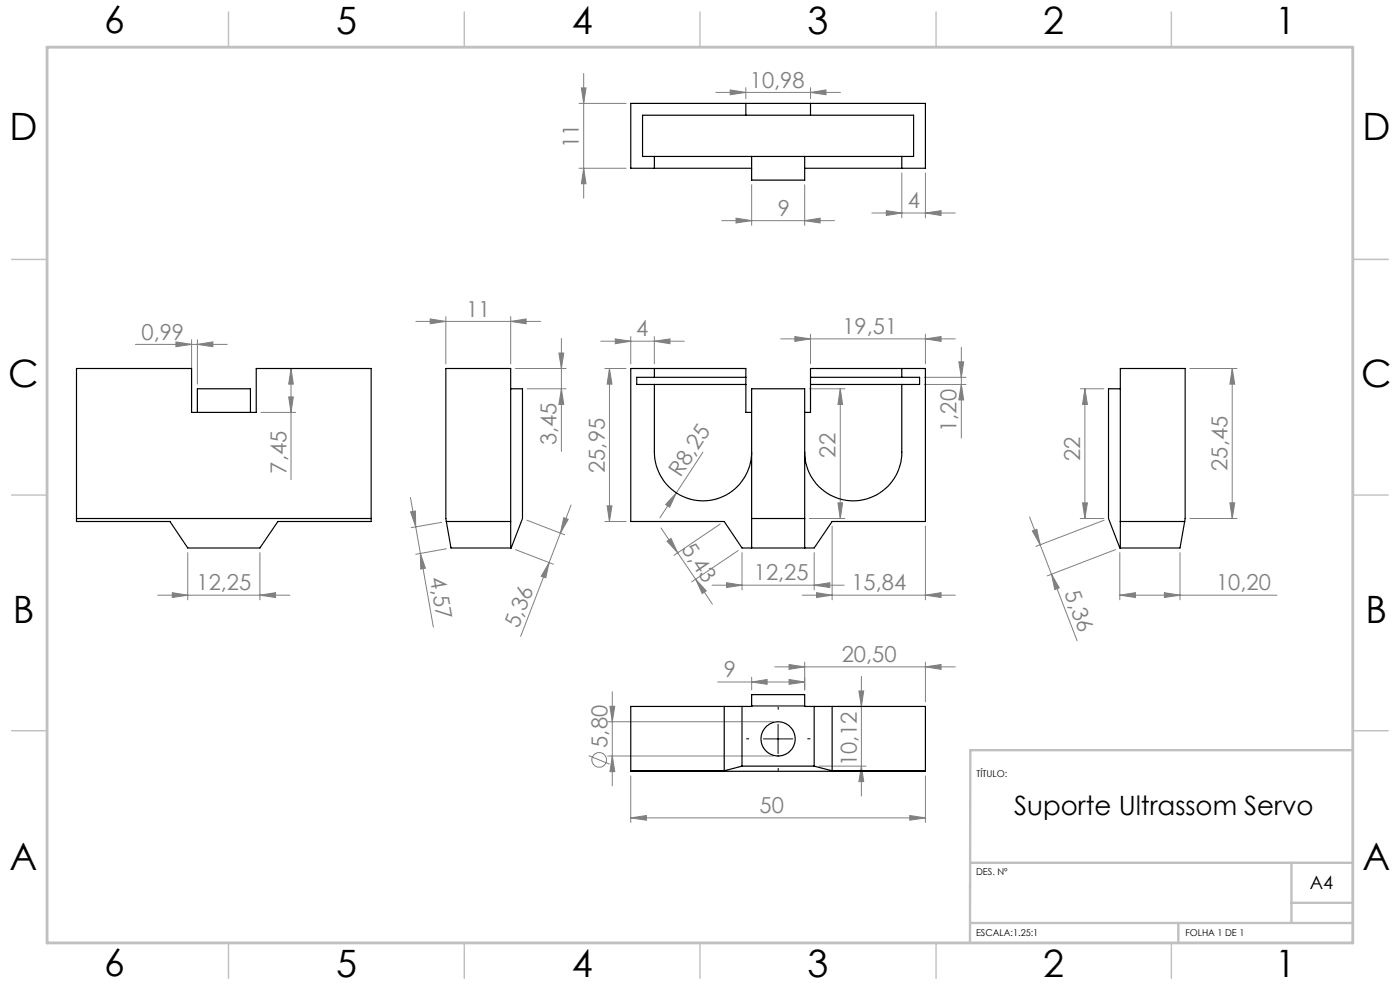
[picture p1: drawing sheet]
<svg xmlns="http://www.w3.org/2000/svg" width="297mm" height="210mm" viewBox="0 0 297 210" stroke-linecap="round" stroke-linejoin="round" font-family="sans-serif">
<g fill="none" stroke="#808080" stroke-width=".21">
<path d="M123.3 18.7h1l-.5 3.2zM123.8 15.6v26.4M151.9 19.6h26.4M154.9 19.1l3.3 .5-3.3 .5zM158.2 18.6v2.3M171.9 19.6l3.3-.5v1zM171.9 18.6v2.3M122.8 21.9h10M122.8 35.7h10M123.8 35.7l.5 3.3h-1zM159.5 39.2v8.6M170.7 39.2v8.6"/>
<path d="M191.3 36.7v9.5M196.3 36.7v9.5M153.1 46.8h24M156.1 46.3l3.4 .5-3.4 .5zM170.7 46.8l3.3-.5v1zM185 45.2h17.7M188 44.7l3.3 .5-3.3 .5zM196.3 45.2l3.3-.5v1zM28.7 73.1h19.5M37.3 72.5l3.3 .6-3.3 .4zM40.6 72.1v14.4M41.9 73.1l3.3-.6v1z"/>
<path d="M41.9 72.1v9.4M61.7 78.2v23.6M61.7 78.2l.5 3.3h-1zM88.2 68.2h26.5M91.3 67.7l3.3 .5-3.3 .5zM94.6 67.2v10M108.3 68.2l3.3-.5v1zM108.3 67.2v10M109.3 78.2h10.8M118.6 74.9h1l-.5 3.3zM119.1 71.8v23.9M127.5 72.4h17.7"/>
<path d="M128.3 78.2h4.5M129.3 78.2l.5 3.3h-1zM129.3 78.2v32.4M130.5 71.9l3.3 .5-3.3 .5zM133.8 71.4v5.8M138.8 72.4l3.3-.5v1zM138.8 71.4v5.8M165.6 71.9h37.1M168.6 71.4l3.3 .5-3.3 .5zM171.9 70.9v6.3M196.3 71.9l3.3-.5v1zM196.3 70.9v6.3"/>
<path d="M203.4 76.8h1l-.5 3.2zM203.9 73.7v19.2M252.4 78.2h10M261.4 78.2l.5 3.3h-1zM261.4 78.2v31.8M55.4 87.5h7.3M61.2 84.2h1l-.5 3.3zM111.8 82.5h8.3M119.1 82.5l.5 3.3h-1zM149.1 95.9l-5.6 8.7M171.7 82.5h7.5M178.3 82.5l.5 3.3h-1z"/>
<path d="M178.3 82.5v27.5M196.1 80h8.8M196.1 81.6h8.8M203.9 81.6l.5 3.2h-1zM229.2 82.5h5M230.2 82.5l.5 3.3h-1zM230.2 82.5v27.5M39.8 117.2v10M55.1 117.2v10M87.1 105.5l1.1 6.3M87.1 108.6l1-.2 .1 3.4zM88.2 111.8l3.7 21.2"/>
<path d="M89.2 117.4l1 3.1-.9 .2zM93.7 110.8l-6.5 1.1M94.7 116.4l-6.5 1.2M109.4 116.6l8 3.1M111.8 110.3l8 3.1M116.5 119.3l-6 15.7M116.5 119.3l-.7 3.3-1-.4zM118.9 113.1l-2.4 6.2M119.6 109.8l.9 .4-1.6 2.9zM121.1 107.1l-2.2 6M128.3 110.6h4.5M128.8 107.3h1l-.5 3.3z"/>
<path d="M140.2 112l3.6 5.3M141.5 114.8l.8-.6 1.5 3.1zM143.5 104.6l-1.4 3-.9-.6zM143.5 104.6l-3.5 5.2M143.8 117.3l3.8 5.6M152.8 111.2l-9.9 6.6M156.6 116.8l-9.9 6.6M157.4 117.2v7.9M171.7 110h7.5M172.7 117.2v7.9M176.5 111.6v15.6M177.8 106.7h1l-.5 3.3z"/>
<path d="M196.3 111.6v15.6M218.4 109.6l2.3 6M219 112.6l1-.3 .7 3.3zM220.7 115.6l2.4 6.2M229.2 110h5M229.7 106.7h1l-.5 3.3zM234.2 110.3l-14.5 5.6M236.6 116.6l-14.5 5.6M237.6 117.2v10M250.3 117.2v10M252.4 110h10M260.9 106.7h1l-.5 3.3z"/>
<path d="M33.5 126.3h28M36.5 125.7l3.3 .6-3.3 .4zM55.1 126.3l3.4-.6v1zM147.6 122.9l2.2 2.4-.8 .6zM147.6 122.9l3.5 5.3M151.1 124.1h28M154.1 123.6l3.3 .5-3.3 .5zM170.2 126.3h32.5M172.7 124.1l3.3-.5v1zM173.2 125.7l3.3 .6-3.3 .4zM196.3 126.3l3.3-.6v1zM223.1 121.8l5.4 14.1"/>
<path d="M223.1 121.8l1.6 2.9-.9 .4zM237.6 126.3l3.3-.6v1zM237.6 126.3h33.3M247 125.7l3.3 .6-3.3 .4zM128.9 153.1h35.2M129.4 149.8h1l-.5 3.3zM129.9 146.7v20M152.3 144.7h18.4M159.5 144.7l3.2-.6v1.1zM159.5 143.6v2.8M164.4 141.5h38.3M167.4 141l3.3 .5-3.3 .5z"/>
<path d="M167.4 144.1l3.3 .6-3.3 .5zM170.7 140.5v5.9M177.5 149.9h6.2M182.2 146.6h1l-.5 3.3zM182.7 143.5v25.4M196.3 141.5l3.3-.5v1zM196.3 140.5v8.4M124.9 160.3l4.4 1.8M128.9 160.4h35.2M129.9 160.4l.5 3.3h-1zM133.8 173.5l3.3-.5v1zM133.8 164.6v9.9"/>
<path d="M133.8 173.5h62.5M173.7 162.5h10M182.7 162.5l.5 3.3h-1zM193 173l3.3 .5-3.3 .5zM196.3 164.6v9.9"/>
<circle cx="127.1" cy="161.2" r="1.56"/>
</g>
<path d="M158.8 156.7h-.5M165.1 150.5v-.5M171.3 156.7h.5M165.1 163v.5" fill="none" stroke="#000" stroke-width=".21" stroke-dasharray="15.2 1.3 1.3 1.3"/>
<path d="M162 156.7h6.2M165.1 153.6v6.3" fill="none" stroke="#000" stroke-width=".21"/>
<path d="M287 55h7.5M287 144.8v55.2h-187.2" fill="none" stroke="#c0c0c0" stroke-width=".21"/>
<path d="M287 159.1h-81.2v40.9M205.8 195.8h81.2M205.8 183h81.2M250 195.8v4.2M274 183v12.8M274 191.5h13" fill="none" stroke="#c0c0c0" stroke-width=".5"/>
<g fill="none" stroke="#c0c0c0" stroke-width=".3">
<path d="M48.5 2.5v7.5M98.5 2.5v7.5M148.5 2.5v7.5M198.6 2.5v7.5M248.5 2.5v7.5M2.5 55h7.5M287 55h7.5M2.5 105h7.5M287 105h7.5M2.5 155h7.5M287 155h7.5M48.5 200v7.5"/>
<path d="M98.5 200v7.5M148.5 200v7.5M198.6 200v7.5M248.5 200v7.5"/>
</g>
<path d="M10 10h277v190h-277z" fill="none" stroke="#c0c0c0" stroke-width=".6"/>
<g fill="#808080">
<path d="M143.5 104.6l-1.4 3-.9-.6z"/>
<path d="M138.8 72.4l3.3-.5v1zM130.5 71.9l3.3 .5-3.3 .5zM172.7 124.1l3.3-.5v1zM154.1 123.6l3.3 .5-3.3 .5zM55.1 126.3l3.4-.6v1zM36.5 125.7l3.3 .6-3.3 .4zM247 125.7l3.3 .6-3.3 .4zM237.6 126.3l3.3-.6v1z"/>
<path d="M173.2 125.7l3.3 .6-3.3 .4zM196.3 126.3l3.3-.6v1zM168.6 71.4l3.3 .5-3.3 .5zM196.3 71.9l3.3-.5v1zM91.3 67.7l3.3 .5-3.3 .5zM108.3 68.2l3.3-.5v1zM154.9 19.1l3.3 .5-3.3 .5zM171.9 19.6l3.3-.5v1zM188 44.7l3.3 .5-3.3 .5zM196.3 45.2l3.3-.5v1zM156.1 46.3l3.4 .5-3.4 .5zM170.7 46.8l3.3-.5v1zM37.3 72.5l3.3 .6-3.3 .4zM41.9 73.1l3.3-.6v1z"/>
<path d="M159.5 144.7l3.2-.6v1.1zM167.4 144.1l3.3 .6-3.3 .5z"/>
<path d="M193 173l3.3 .5-3.3 .5zM133.8 173.5l3.3-.5v1z"/>
<path d="M116.5 119.3l-.7 3.3-1-.4zM119.6 109.8l.9 .4-1.6 2.9z"/>
<path d="M61.2 84.2h1l-.5 3.3zM61.7 78.2l.5 3.3h-1zM229.7 106.7h1l-.5 3.3zM230.2 82.5l.5 3.3h-1z"/>
<path d="M182.7 162.5l.5 3.3h-1zM182.2 146.6h1l-.5 3.3z"/>
<path d="M129.3 78.2l.5 3.3h-1zM128.8 107.3h1l-.5 3.3zM203.4 76.8h1l-.5 3.2zM203.9 81.6l.5 3.2h-1zM178.3 82.5l.5 3.3h-1zM177.8 106.7h1l-.5 3.3zM118.6 74.9h1l-.5 3.3zM119.1 82.5l.5 3.3h-1zM123.3 18.7h1l-.5 3.2zM123.8 35.7l.5 3.3h-1zM261.4 78.2l.5 3.3h-1zM260.9 106.7h1l-.5 3.3zM129.4 149.8h1l-.5 3.3zM129.9 160.4l.5 3.3h-1z"/>
<path d="M87.1 108.6l1-.2 .1 3.4zM89.2 117.4l1 3.1-.9 .2z"/>
<path d="M219 112.6l1-.3 .7 3.3zM223.1 121.8l1.6 2.9-.9 .4z"/>
<path d="M141.5 114.8l.8-.6 1.5 3.1zM147.6 122.9l2.2 2.4-.8 .6z"/>
<path d="M167.4 141l3.3 .5-3.3 .5zM196.3 141.5l3.3-.5v1z"/>
</g>
<g fill="none" stroke="#000" stroke-width=".25">
<path d="M138.8 33.2h20.7M138.8 35.7h20.7M138.8 35.7h-5v-13.8h62.5v13.8h-5M138.8 33.2v2.5M138.8 33.2h-2.5v-8.8h57.5v8.8h-2.5M158.2 21.9v2.5M159.5 33.2v5h11.2v-5M159.5 33.2h11.2M170.7 33.2h20.6M170.7 35.7h20.6M171.9 21.9v2.5M191.3 33.2v2.5"/>
<path d="M16.2 78.2h24.4v9.3h13.8v-9.3h24.3v32.4h-19.8l-3.8 5.6h-15.3l-3.7-5.6h-19.9zM138.8 78.2v1.8M191.3 78.2v1.8M41.9 87.5v-5h11.2v5M108.3 82.5h2.5v27.5l-2.4 6.2h-12.7l-1-5.6M138.8 81.6v14.3a10.3 10.3 0 0 0 10.3 10.3 10.3 10.3 0 0 0 10.4-10.3M158.2 80h-23.1v1.6h23.1M159.5 87.5h-1.3v-9.3h-24.4v32.4h19.8l3.8 5.6h15.3l3.8-5.6h19.8v-32.4h-24.4v9.3h-1.2M171.9 80h23.2v1.6h-23.2M191.3 81.6v14.3a10.3 10.3 0 0 1-10.3 10.3 10.3 10.3 0 0 1-10.3-10.3M237.7 82.5h-2.5v27.5l2.4 6.2h12.7l1-5.6M16.2 110h62.5"/>
<path d="M94.7 110.6l-.1-32.4h13.7v38M94.7 110.6h13.6M159.5 116.2v-33.7h11.2v33.7M159.5 110h11.2M237.7 110.6h13.6M251.3 110.6l.1-32.4h-13.7v38M133.8 149.9h25.7v-2.6h11.2v2.6h25.6v13.7h-62.5zM153.6 149.9v13.6M157.4 149.9v12.6M159.5 149.7h11.2M172.7 149.9v12.6M176.5 149.9v13.6"/>
<path d="M133.8 163.5h19.8M157.4 162.5l-3.8 1M157.4 162.5h15.3M172.7 162.5l3.8 1M176.5 163.5h19.8"/>
<circle cx="165.1" cy="156.7" r="3.6"/>
</g>
<g font-size="8">
<text x="22.1" y="7.1">6</text>
<text x="71.3" y="7.1">5</text>
<text x="121.3" y="7.1">4</text>
<text x="171.3" y="7.1">3</text>
<text x="221.3" y="7.1">2</text>
<text x="270.5" y="7.1">1</text>
<text x="2" y="29.6">D</text>
<text x="289" y="29.6">D</text>
<text x="1.8" y="82.1">C</text>
<text x="288.8" y="82.1">C</text>
<text x="2.7" y="132.1">B</text>
<text x="289.7" y="132.1">B</text>
<text x="2" y="184.6">A</text>
<text x="289" y="184.6">A</text>
<text x="22.1" y="207.1">6</text>
<text x="71.3" y="207.1">5</text>
<text x="121.3" y="207.1">4</text>
<text x="171.3" y="207.1">3</text>
<text x="221.3" y="207.1">2</text>
<text x="270.5" y="207.1">1</text>
</g>
<text font-size="5.6" x="215.2" y="172.9">Suporte Ultrassom Servo</text>
<g font-size="4.7" fill="#808080">
<text x="159.1" y="18.6">10,98</text>
<text x="122.8" y="31.4" transform="rotate(-90 122.8 31.4)">11</text>
<text x="165" y="45.8">9</text>
<text x="192.6" y="44.2">4</text>
<text x="98.9" y="67.1">11</text>
<text x="135" y="71.4">4</text>
<text x="178.7" y="70.9">19,51</text>
<text x="30" y="72">0,99</text>
<text x="118.1" y="94.4" transform="rotate(-90 118.1 94.4)">3,45</text>
<text x="202.9" y="91.6" transform="rotate(-90 202.9 91.6)">1,20</text>
<text x="60.7" y="100.5" transform="rotate(-90 60.7 100.5)">7,45</text>
<text x="128.3" y="100.3" transform="rotate(-90 128.3 100.3)">25,95</text>
<text x="144.3" y="101.4" transform="rotate(-57 144.3 101.4)">R8,25</text>
<text x="177.3" y="97.1" transform="rotate(-90 177.3 97.1)">22</text>
<text x="229.2" y="97.8" transform="rotate(-90 229.2 97.8)">22</text>
<text x="260.4" y="99.9" transform="rotate(-90 260.4 99.9)">25,45</text>
<text x="144.4" y="116.4" transform="rotate(56 144.4 116.4)">5,43</text>
<text x="41.7" y="125.2">12,25</text>
<text x="91.2" y="122.7" transform="rotate(80 91.2 122.7)">4,57</text>
<text x="159.9" y="123.1">12,25</text>
<text x="180.6" y="125.2">15,84</text>
<text x="225.7" y="125.9" transform="rotate(69 225.7 125.9)">5,36</text>
<text x="258" y="125.2">10,20</text>
<text x="110" y="133.4" transform="rotate(-69 110 133.4)">5,36</text>
<text x="153.6" y="143.6">9</text>
<text x="178.6" y="140.4">20,50</text>
<text x="128.8" y="158.6" transform="rotate(-90 128.8 158.6)">5,80</text>
<text x="181.7" y="162.5" transform="rotate(-90 181.7 162.5)">10,12</text>
<text x="161.2" y="172.5">50</text>
</g>
<text font-size="3.9" x="277.9" y="188.5">A4</text>
<g font-size="2">
<text x="207.2" y="164.9">TÍTULO:</text>
<text x="207.1" y="185.5">DES. Nº</text>
<text x="207.1" y="198.6">ESCALA:1.25:1</text>
<text x="251.5" y="198.6">FOLHA 1 DE 1</text>
</g>
</svg>
